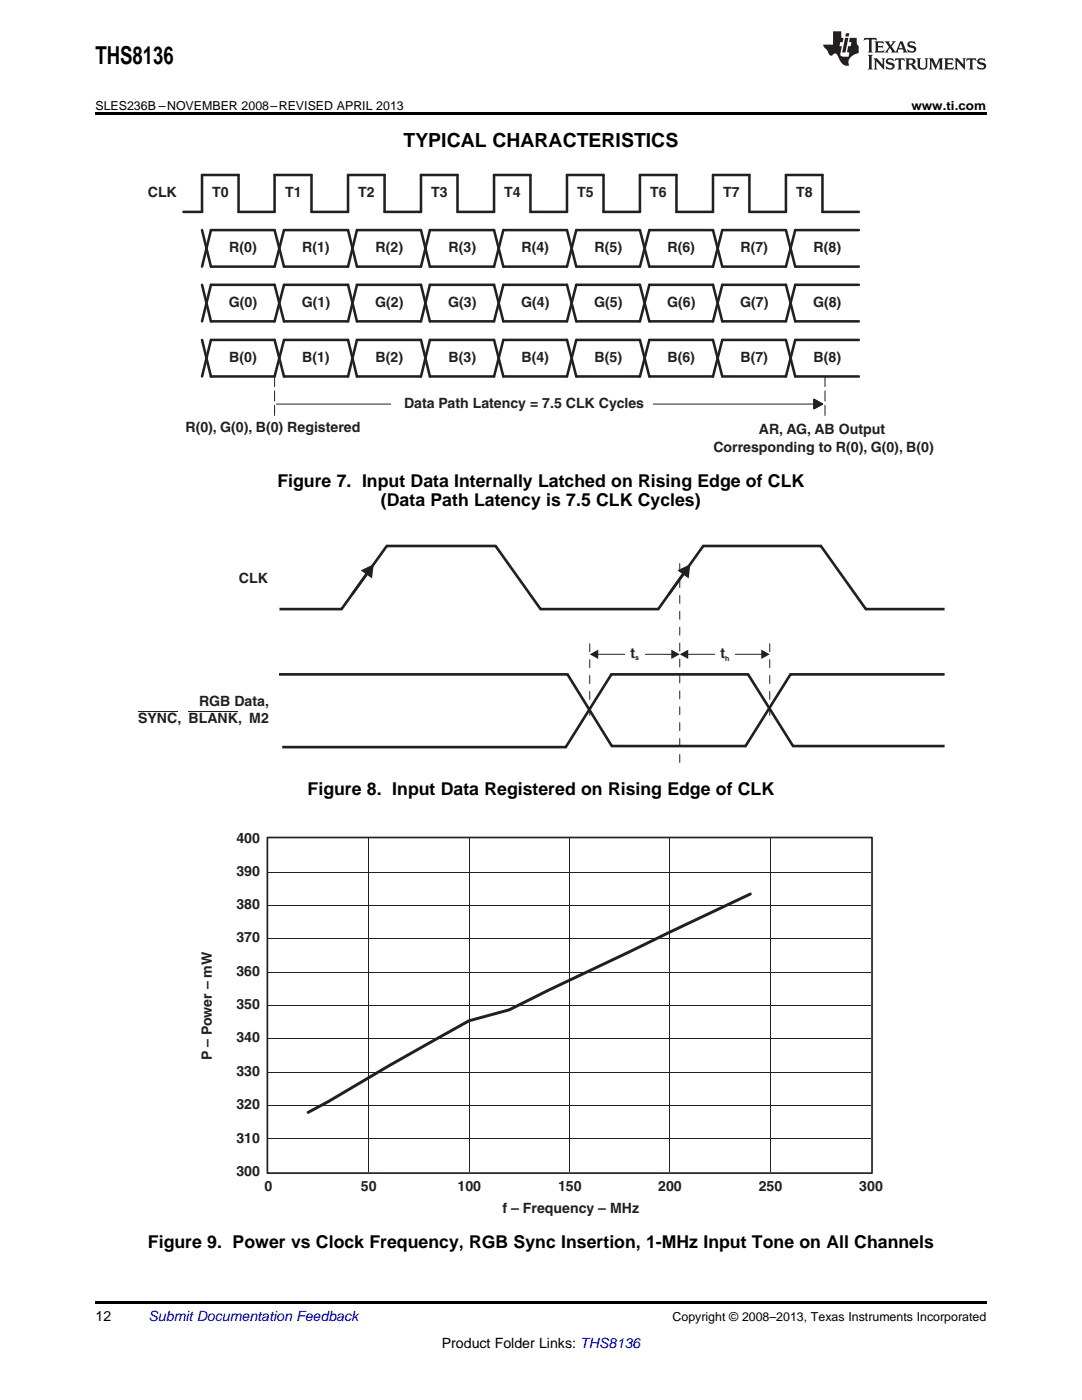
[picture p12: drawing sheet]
<svg xmlns="http://www.w3.org/2000/svg" width="216mm" height="279mm" viewBox="0 0 216 279" stroke-linecap="round" stroke-linejoin="round" font-family="sans-serif">
<path d="M19 259.7h177.8v.5h-177.8z" fill="#000"/>
<g fill="none" stroke="#231f20" stroke-width=".2">
<path d="M119.2 130.6h14.9M27.6 142h7.8M37.6 142h9.9M53.5 174.1h120.4M73.6 167.3v66.6M93.6 167.3v66.6M113.7 167.3v66.6M133.7 167.3v66.6M153.7 167.3v66.6M53.5 194h120.4M53.5 187.3h120.4M53.5 180.7h120.4"/>
<path d="M53.5 214h120.4M53.5 207.3h120.4M53.5 200.7h120.4M53.5 227.3h120.4M53.5 220.6h120.4"/>
</g>
<path d="M149.7 178.4l-40.1 19.1-8 4-8 2.2-16 9-12.1 7.1-4 2.2" fill="none" stroke="#231f20" stroke-width=".59"/>
<path d="M53.4 167.1h120.6v67h-120.6z" fill="none" stroke="#231f20" stroke-width=".34"/>
<path d="M55.7 134.6h57.5l8.9 14.3h26.7l8.9-14.3h30.8M55.8 121.6h12.3l9.1-12.6h21.7l9 12.6h23.4l9-12.6h23.5l9 12.6h15.7M188.5 148.9h-30.3l-8.9-14.3h-27.3l-9.1 14.5h-56.6" fill="none" stroke="#231f20" stroke-width=".53"/>
<path d="M135.6 112.5v40.3M117.7 128.5v15.5M153.6 128.5v15.5" fill="none" stroke="#231f20" stroke-width=".2" stroke-dasharray="1.6 1.6"/>
<g fill="#231f20">
<path d="M117.7 130.6l1.7-.9v1.8z"/>
<path d="M133.9 129.7l1.7 .9-1.7 .9z"/>
</g>
<path d="M137.2 130.6h14.9" fill="none" stroke="#231f20" stroke-width=".2"/>
<g fill="#231f20">
<path d="M135.6 130.6l1.7-.9v1.8z"/>
<path d="M151.9 129.7l1.7 .9-1.7 .9z"/>
</g>
<g fill="#fff">
<path d="M124.7 128.6h3.9v3.9h-3.9z" fill-rule="evenodd"/>
<path d="M142.7 128.6h3.8v3.9h-3.8z" fill-rule="evenodd"/>
</g>
<path d="M73.2 114.5l-2.9 4" fill="none" stroke="#231f20" stroke-width=".53"/>
<path d="M72 113.8l2.6-1.2-.4 2.8z" fill="#231f20"/>
<path d="M136.4 114.5l-2.9 4" fill="none" stroke="#231f20" stroke-width=".53"/>
<path d="M135.2 113.8l2.6-1.2-.4 2.8z" fill="#231f20"/>
<path d="M55.1 80.6h108.1" fill="none" stroke="#231f20" stroke-width=".2"/>
<path d="M54.8 75.1v8.2M164.6 75.1v8.2" fill="none" stroke="#231f20" stroke-width=".2" stroke-dasharray="2 .8"/>
<path d="M162.4 79.7l1.7 .9-1.7 1z" fill="#231f20"/>
<path d="M162.4 79.7l1.7 .9-1.7 1z" fill="none" stroke="#231f20" stroke-width=".34"/>
<path d="M78.1 79.3h52.1v2.9h-52.1z" fill-rule="evenodd" fill="#fff"/>
<path d="M36.6 42.3h3.7v-7.4h7.3v7.4h7.2v-7.4h7.4v7.4h7.2v-7.4h7.3v7.4h7.3v-7.4h7.3v7.4h7.3v-7.4h7.2v7.4h7.3v-7.4h7.3v7.4h7.3v-7.4h7.3v7.4h7.3v-7.4h7.2v7.4h7.3v-7.4h7.3v7.4h7.3M40.3 45.9l1.8 7.3h12.7l1.9-7.3h12.7l1.8 7.3h12.8l1.8-7.3h12.8l1.8 7.3h12.7l1.9-7.3h12.7l1.9 7.3h12.7l1.8-7.3h12.7l1.9 7.3h12.7M40.3 56.8l1.8 7.3h12.7l1.9-7.3h12.7l1.8 7.3h12.8l1.8-7.3h12.8l1.8 7.3h12.7l1.9-7.3h12.7l1.9 7.3h12.7l1.8-7.3h12.7l1.9 7.3h12.7M171.4 45.9h-12.7l-1.9 7.3h-12.7l-1.8-7.3h-12.7l-1.9 7.3h-12.7l-1.9-7.3h-12.7l-1.8 7.3h-12.8l-1.8-7.3h-12.8l-1.8 7.3h-12.7l-1.9-7.3h-12.7l-1.8 7.3M171.4 56.8h-12.7l-1.9 7.3h-12.7l-1.8-7.3h-12.7l-1.9 7.3h-12.7l-1.9-7.3h-12.7l-1.8 7.3h-12.8l-1.8-7.3h-12.8l-1.8 7.3h-12.7l-1.9-7.3h-12.7l-1.8 7.3M40.3 67.8l1.8 7.3h12.7l1.9-7.3h12.7l1.8 7.3h12.8l1.8-7.3h12.8l1.8 7.3h12.7l1.9-7.3h12.7l1.9 7.3h12.7l1.8-7.3h12.7l1.9 7.3h12.7M171.4 67.8h-12.7l-1.9 7.3h-12.7l-1.8-7.3h-12.7l-1.9 7.3h-12.7l-1.9-7.3h-12.7l-1.8 7.3h-12.8l-1.8-7.3h-12.8l-1.8 7.3h-12.7l-1.9-7.3h-12.7l-1.8 7.3" fill="none" stroke="#231f20" stroke-width=".51"/>
<path d="M19 22.5h177.8v.5h-177.8z" fill="#000"/>
<g fill="#231f20">
<path d="M172.5 7.6l-.1 .5 .4-.2h.6v.1v2.1l-.2 .4h.9l-.2-.4v-2.1l.1-.1h.5l.5 .2-.2-.5zM174.5 8.3l.2 .3v1.5l-.2 .4h1.8l.2-.6a1.04 1.04 0 0 1-1.3 .2v-.7h.6l.3 .2v-.6l-.3 .2h-.6v-.6l.8-.1 .4 .3-.2-.5zM176.5 8.3l.9 1.1-.9 1.1h.8l-.2-.2 .4-.7 .5 .7-.2 .2h1.5l-.2-.2 .2-.4h.9l.1 .4-.2 .2h1l-.3-.3-.7-1.9h-.5l-.9 2-.8-1 .9-1h-.8l.1 .3-.4 .5-.3-.6 .1-.2zM179.7 8.6l.4 1h-.7zM181.3 8.4a.63 .63 0 0 0-.2 .7 .63 .63 0 0 0 .6 .4l.6 .2 .1 .2a.75 .75 0 0 1-.7 .4 .75 .75 0 0 1-.6-.5l.1 .7 .1-.1a1.11 1.11 0 0 0 1.5-.6 1.13 1.13 0 0 0-1.2-.8l-.1-.4a1.04 1.04 0 0 1 1.2 .2l-.2-.5-.2 .1-.4-.2zM173.2 10.9l.2 .4v2.2l-.2 .4h1l-.3-.4v-2.2l.3-.4zM174.3 11.6l.3 .4v1.5l-.3 .4h.8l-.2-.4v-1.3l1.5 1.7v-1.9l.2-.4h-.7l.2 .4v.9l-1.1-1.3zM177 11.8a.62 .62 0 0 0-.2 .7 .62 .62 0 0 0 .6 .4l.6 .1 .1 .3a.76 .76 0 0 1-.7 .3 .76 .76 0 0 1-.7-.4l.2 .7 .1-.1a1.11 1.11 0 0 0 1.5-.6 1.13 1.13 0 0 0-1.2-.8l-.1-.4a1.04 1.04 0 0 1 1.2 .2l-.2-.6-.2 .1-.5-.1zM178.7 11.6l-.2 .6a.61 .61 0 0 1 .8-.3v1.6l-.2 .4h.9l-.2-.4v-1.6a.63 .63 0 0 1 .7 .3l-.1-.6zM180.6 11.6l.3 .4v1.5l-.3 .4h1l-.2-.2-.1-.8 .6 .2a.76 .76 0 0 0 1.2 .7l-1-1a.58 .58 0 0 0 .6-.5 .58 .58 0 0 0-.5-.6zM181.4 11.9h.1a.45 .45 0 0 1 .5 .1 .45 .45 0 0 1 .1 .5l-.8 .2zM182.9 11.6l.2 .2a2.17 2.17 0 0 0 .3 1.9 .99 .99 0 0 0 1.6-.6v-1.1l.2-.4h-.7l.2 .2a1.92 1.92 0 0 1-.2 1.8 .6 .6 0 0 1-.9-.5v-1.1l.2-.4zM185.4 11.6l.2 .4v1.5l-.2 .4h.7l-.2-.4v-1.4l.8 1.8 .8-1.8v1.4l-.2 .4h.9l-.2-.4v-1.5l.2-.4h-.8l-.6 1.5-.6-1.5zM188.4 11.6l.2 .4v1.5l-.2 .4h1.8l.1-.6a1.04 1.04 0 0 1-1.2 .1v-.6h.5l.4 .2v-.6l-.4 .2h-.5v-.7h.8l.3 .3-.1-.6zM190.5 11.6l.2 .4v1.5l-.2 .4h.7l-.2-.4v-1.3l1.5 1.7v-1.9l.2-.4h-.7l.2 .4v.9l-1.1-1.3zM192.9 11.6l-.1 .6a.61 .61 0 0 1 .7-.3l.1 1.6-.3 .4h1l-.3-.4 .1-1.6a.63 .63 0 0 1 .7 .3l-.1-.6zM195.2 11.8a.62 .62 0 0 0-.2 .7 .62 .62 0 0 0 .6 .4l.6 .1 .1 .3a.76 .76 0 0 1-.7 .3 .76 .76 0 0 1-.6-.4l.1 .7 .1-.1a1.11 1.11 0 0 0 1.6-.6 1.13 1.13 0 0 0-1.3-.8l-.1-.4a1.04 1.04 0 0 1 1.2 .2l-.1-.6-.2 .1-.5-.1z"/>
<path d="M166.2 6.3v2.6h-1.9v.4l.8 .9a.91 .91 0 0 0 1 .8 .56 .56 0 0 1 .5-.3 .56 .56 0 0 1 .5 .3l.4 .8a1.53 1.53 0 0 0 1.9 1.2 1.54 1.54 0 0 1 1-2.1l.9-.3v-1.4a1.52 1.52 0 0 1-.4-1.6h-1.3l-.2 .8h.5l-.2 .8h-.5l-.1 1v.2l.4 .1-.2 .8a1.93 1.93 0 0 1-1.6-.3l.3-1.8h-.5l.2-.8h.4l.2-.8h-.4v-1.3zM168.6 7.6l-.6 2.9h.7l.6-2.9zM168.8 6.6l-.1 .7h.6l.2-.7z"/>
</g>
<text font-size="4.9" x="19" y="12.8">THS8136</text>
<text font-size="3.9" x="80.5" y="29.3">TYPICAL CHARACTERISTICS</text>
<g font-size="3.5">
<text x="55.4" y="97.2">Figure 7. Input Data Internally Latched on Rising Edge of CLK</text>
<text x="76" y="100.9">(Data Path Latency is 7.5 CLK Cycles)</text>
<text x="61.4" y="158.6">Figure 8. Input Data Registered on Rising Edge of CLK</text>
<text x="29.5" y="249.1">Figure 9. Power vs Clock Frequency, RGB Sync Insertion, 1-MHz Input Tone on All Channels</text>
</g>
<g font-size="2.8" fill="#231f20">
<text x="29.5" y="39.3">CLK</text>
<text x="42.3" y="39.3">T0</text>
<text x="56.9" y="39.3">T1</text>
<text x="71.5" y="39.3">T2</text>
<text x="86" y="39.3">T3</text>
<text x="100.6" y="39.3">T4</text>
<text x="115.2" y="39.3">T5</text>
<text x="129.7" y="39.3">T6</text>
<text x="144.3" y="39.3">T7</text>
<text x="158.9" y="39.3">T8</text>
<text x="45.7" y="50.3">R(0)</text>
<text x="60.3" y="50.3">R(1)</text>
<text x="75" y="50.3">R(2)</text>
<text x="89.5" y="50.3">R(3)</text>
<text x="104.1" y="50.3">R(4)</text>
<text x="118.6" y="50.3">R(5)</text>
<text x="133.2" y="50.3">R(6)</text>
<text x="147.8" y="50.3">R(7)</text>
<text x="162.3" y="50.3">R(8)</text>
<text x="45.6" y="61.2">G(0)</text>
<text x="60.2" y="61.2">G(1)</text>
<text x="74.9" y="61.2">G(2)</text>
<text x="89.4" y="61.2">G(3)</text>
<text x="104" y="61.2">G(4)</text>
<text x="118.5" y="61.2">G(5)</text>
<text x="133.1" y="61.2">G(6)</text>
<text x="147.7" y="61.2">G(7)</text>
<text x="162.2" y="61.2">G(8)</text>
<text x="45.7" y="72.3">B(0)</text>
<text x="60.3" y="72.3">B(1)</text>
<text x="75" y="72.3">B(2)</text>
<text x="89.5" y="72.3">B(3)</text>
<text x="104.1" y="72.3">B(4)</text>
<text x="118.6" y="72.3">B(5)</text>
<text x="133.2" y="72.3">B(6)</text>
<text x="147.8" y="72.3">B(7)</text>
<text x="162.3" y="72.3">B(8)</text>
<text x="80.6" y="81.4">Data Path Latency = 7.5 CLK Cycles</text>
<text x="37" y="86.1">R(0), G(0), B(0) Registered</text>
<text x="151.4" y="86.6">AR, AG, AB Output</text>
<text x="142.3" y="90.2">Corresponding to R(0), G(0), B(0)</text>
<text x="47.7" y="116.3">CLK</text>
<text x="125.8" y="131.2">t</text>
<text x="143.8" y="131.3">t</text>
<text x="39.7" y="141">RGB Data,</text>
<text x="27.6" y="144.3">SYNC, BLANK, M2</text>
<text x="47.2" y="168.2">400</text>
<text x="47.2" y="174.8">390</text>
<text x="47.2" y="181.5">380</text>
<text x="47.2" y="188.1">370</text>
<text x="47.2" y="194.8">360</text>
<text x="47.2" y="201.4">350</text>
<text x="47.2" y="208">340</text>
<text x="42.3" y="211.6" transform="rotate(-90 42.3 211.6)">P – Power – mW</text>
<text x="47.2" y="214.7">330</text>
<text x="47.2" y="221.3">320</text>
<text x="47.2" y="228">310</text>
<text x="47.2" y="234.6">300</text>
<text x="52.8" y="237.8">0</text>
<text x="72" y="237.8">50</text>
<text x="91.3" y="237.8">100</text>
<text x="111.4" y="237.8">150</text>
<text x="131.3" y="237.8">200</text>
<text x="151.4" y="237.8">250</text>
<text x="171.5" y="237.8">300</text>
<text x="100.3" y="242.1">f – Frequency – MHz</text>
</g>
<g font-size="2.8">
<text x="19" y="263.6">12</text>
<text x="88.2" y="269">Product Folder Links: THS8136</text>
</g>
<text font-size="2.8" fill="#0000c8" x="29.6" y="263.6">Submit Documentation Feedback</text>
<g font-size="2.5">
<text x="19" y="21.9">SLES236B –NOVEMBER 2008–REVISED APRIL 2013</text>
<text x="181.9" y="21.9">www.ti.com</text>
<text x="134.2" y="263.6">Copyright © 2008–2013, Texas Instruments Incorporated</text>
</g>
<g font-size="1.4" fill="#231f20">
<text x="126.8" y="131.8">s</text>
<text x="144.7" y="131.8">h</text>
</g>
</svg>
